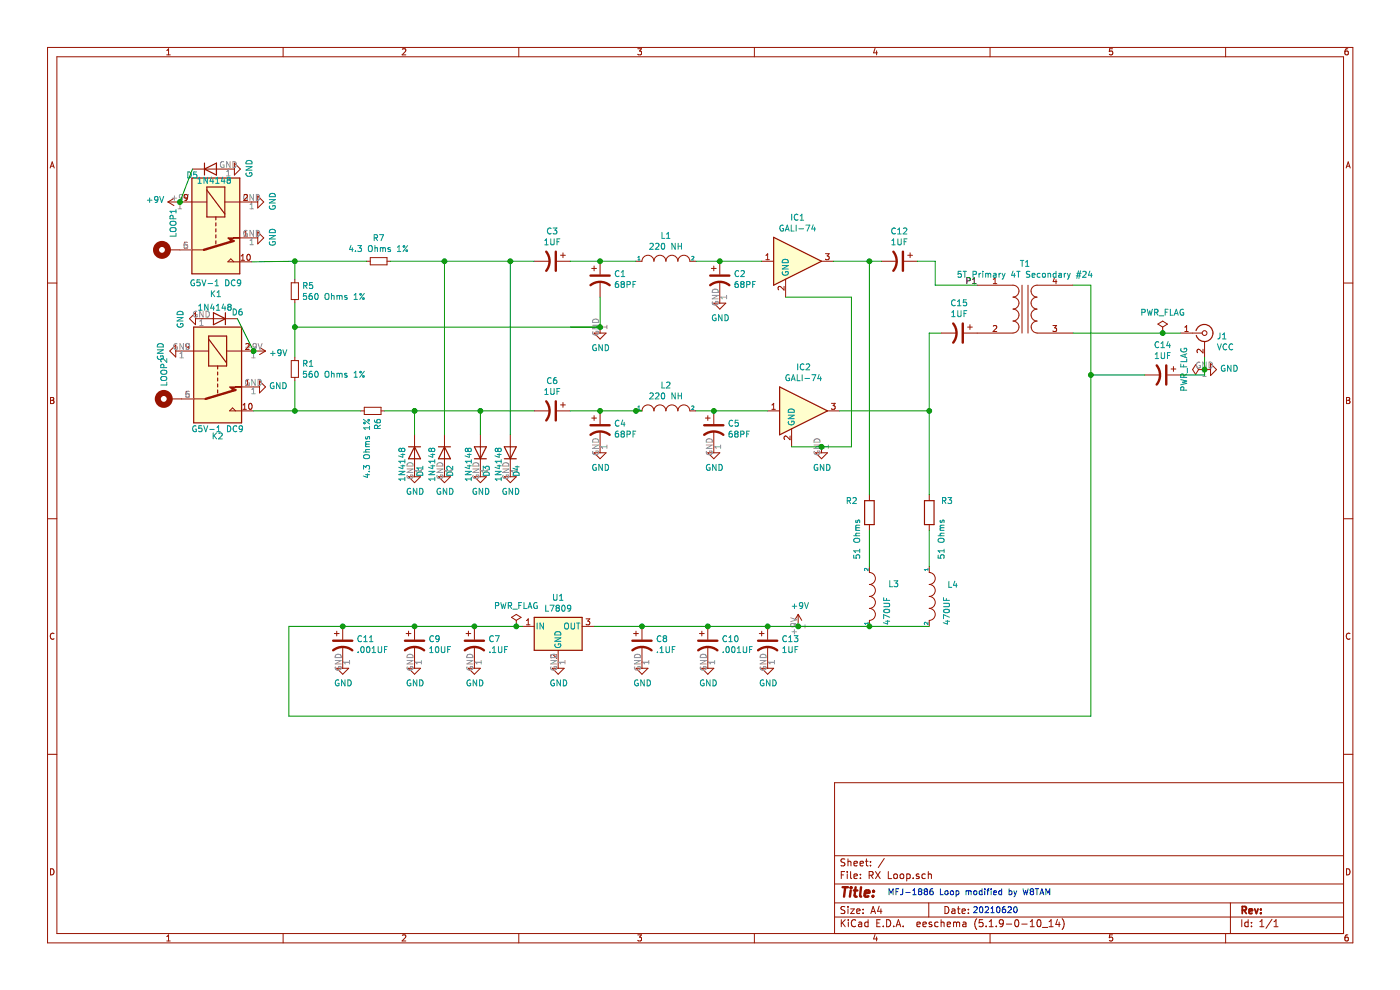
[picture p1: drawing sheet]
EESchema Schematic File Version 4
EELAYER 30 0
EELAYER END
$Descr A4 11693 8268
encoding utf-8
Sheet 1 1
Title ""
Date ""
Rev ""
Comp ""
Comment1 ""
Comment2 ""
Comment3 ""
Comment4 ""
$EndDescr
$Comp
L Device:R_Small R5
U 1 1
P 2460 2430
F 0 "R5" H 2519 2476 50  0000 L CNN
F 1 "560 Ohms 1%" H 2519 2385 50  0000 L CNN
F 2 "w8tam_footprints:RNF14FTD1K00" H 2460 2430 50  0001 C CNN
F 3 "~" H 2460 2430 50  0001 C CNN
	1    2460 2430
	1    0    0    -1  
$EndComp
$Comp
L Device:R_Small R1
U 1 1
P 2460 3080
F 0 "R1" H 2519 3126 50  0000 L CNN
F 1 "560 Ohms 1%" H 2519 3035 50  0000 L CNN
F 2 "w8tam_footprints:RNF14FTD1K00" H 2460 3080 50  0001 C CNN
F 3 "~" H 2460 3080 50  0001 C CNN
	1    2460 3080
	1    0    0    -1  
$EndComp
$Comp
L Device:R_Small R7
U 1 1
P 3160 2180
F 0 "R7" V 2964 2180 50  0000 C CNN
F 1 "4.3 Ohms 1%" V 3055 2180 50  0000 C CNN
F 2 "w8tam_footprints:RNF14FTD1K00" H 3160 2180 50  0001 C CNN
F 3 "~" H 3160 2180 50  0001 C CNN
	1    3160 2180
	0    1    1    0   
$EndComp
$Comp
L Device:R_Small R6
U 1 1
P 3110 3430
F 0 "R6" H 3169 3476 50  0000 L CNN
F 1 "4.3 Ohms 1%" H 3169 3385 50  0000 L CNN
F 2 "w8tam_footprints:RNF14FTD1K00" H 3110 3430 50  0001 C CNN
F 3 "~" H 3110 3430 50  0001 C CNN
	1    3110 3430
	0    1    1    0   
$EndComp
$Comp
L Device:D D1
U 1 1
P 3460 3780
F 0 "D1" H 3560 3830 50  0000 L CNN
F 1 "1N4148" H 3410 3680 50  0000 L CNN
F 2 "w8tam_footprints:D_DO-35_SOD27_P7.62mm_Horizontal" H 3460 3780 50  0001 C CNN
F 3 "~" H 3460 3780 50  0001 C CNN
	1    3460 3780
	0    1    1    0   
$EndComp
$Comp
L Device:D D3
U 1 1
P 4010 3780
F 0 "D3" H 3910 3730 50  0000 R CNN
F 1 "1N4148" H 4060 3880 50  0000 R CNN
F 2 "w8tam_footprints:D_DO-35_SOD27_P7.62mm_Horizontal" H 4010 3780 50  0001 C CNN
F 3 "~" H 4010 3780 50  0001 C CNN
	1    4010 3780
	0    -1   -1   0   
$EndComp
Wire Wire Line
	3210 3430 3460 3430
Wire Wire Line
	3460 3630 3460 3430
Connection ~ 3460 3430
Wire Wire Line
	3710 3630 3710 2180
Wire Wire Line
	4010 3630 4010 3430
Wire Wire Line
	4260 3630 4260 2180
$Comp
L Device:D D2
U 1 1
P 3710 3780
F 0 "D2" H 3810 3830 50  0000 L CNN
F 1 "1N4148" H 3660 3680 50  0000 L CNN
F 2 "w8tam_footprints:D_DO-35_SOD27_P7.62mm_Horizontal" H 3710 3780 50  0001 C CNN
F 3 "~" H 3710 3780 50  0001 C CNN
	1    3710 3780
	0    1    1    0   
$EndComp
Wire Wire Line
	3260 2180 3710 2180
$Comp
L power:GND #PWR0101
U 1 1
P 3460 3930
F 0 "#PWR0101" H 3460 3680 50  0001 C CNN
F 1 "GND" H 3465 3757 50  0000 C CNN
F 2 "" H 3460 3930 50  0001 C CNN
F 3 "" H 3460 3930 50  0001 C CNN
	1    3460 3930
	1    0    0    -1  
$EndComp
$Comp
L power:GND #PWR0102
U 1 1
P 3710 3930
F 0 "#PWR0102" H 3710 3680 50  0001 C CNN
F 1 "GND" H 3715 3757 50  0000 C CNN
F 2 "" H 3710 3930 50  0001 C CNN
F 3 "" H 3710 3930 50  0001 C CNN
	1    3710 3930
	1    0    0    -1  
$EndComp
$Comp
L power:GND #PWR0103
U 1 1
P 4010 3930
F 0 "#PWR0103" H 4010 3680 50  0001 C CNN
F 1 "GND" H 4015 3757 50  0000 C CNN
F 2 "" H 4010 3930 50  0001 C CNN
F 3 "" H 4010 3930 50  0001 C CNN
	1    4010 3930
	1    0    0    -1  
$EndComp
$Comp
L power:GND #PWR0104
U 1 1
P 4260 3930
F 0 "#PWR0104" H 4260 3680 50  0001 C CNN
F 1 "GND" H 4265 3757 50  0000 C CNN
F 2 "" H 4260 3930 50  0001 C CNN
F 3 "" H 4260 3930 50  0001 C CNN
	1    4260 3930
	1    0    0    -1  
$EndComp
$Comp
L Device:D D4
U 1 1
P 4260 3780
F 0 "D4" H 4160 3730 50  0000 R CNN
F 1 "1N4148" H 4310 3880 50  0000 R CNN
F 2 "w8tam_footprints:D_DO-35_SOD27_P7.62mm_Horizontal" H 4260 3780 50  0001 C CNN
F 3 "~" H 4260 3780 50  0001 C CNN
	1    4260 3780
	0    -1   -1   0   
$EndComp
$Comp
L Device:CP1 C3
U 1 1
P 4610 2180
F 0 "C3" V 4358 2180 50  0000 C CNN
F 1 "1UF" V 4449 2180 50  0000 C CNN
F 2 "w8tam_footprints:C_Disc_D4.7mm_W2.5mm_P5.00mm" H 4648 2030 50  0001 C CNN
F 3 "~" H 4610 2180 50  0001 C CNN
	1    4610 2180
	0    1    1    0   
$EndComp
Wire Wire Line
	4760 2180 5010 2180
Connection ~ 4010 3430
$Comp
L Device:CP1 C1
U 1 1
P 5010 2330
F 0 "C1" H 5125 2376 50  0000 L CNN
F 1 "68PF" H 5125 2285 50  0000 L CNN
F 2 "w8tam_footprints:C_Disc_D4.7mm_W2.5mm_P5.00mm" H 5010 2330 50  0001 C CNN
F 3 "~" H 5010 2330 50  0001 C CNN
	1    5010 2330
	1    0    0    -1  
$EndComp
Connection ~ 5010 2180
Wire Wire Line
	5010 2480 5010 2730
Connection ~ 5010 2730
$Comp
L power:GND #PWR0105
U 1 1
P 5010 2730
F 0 "#PWR0105" H 5010 2480 50  0001 C CNN
F 1 "GND" H 5015 2557 50  0000 C CNN
F 2 "" H 5010 2730 50  0001 C CNN
F 3 "" H 5010 2730 50  0001 C CNN
	1    5010 2730
	1    0    0    -1  
$EndComp
$Comp
L Device:CP1 C4
U 1 1
P 5010 3580
F 0 "C4" H 5125 3626 50  0000 L CNN
F 1 "68PF" H 5125 3535 50  0000 L CNN
F 2 "w8tam_footprints:C_Disc_D4.7mm_W2.5mm_P5.00mm" H 5010 3580 50  0001 C CNN
F 3 "~" H 5010 3580 50  0001 C CNN
	1    5010 3580
	1    0    0    -1  
$EndComp
Wire Wire Line
	4760 3430 5010 3430
$Comp
L power:GND #PWR0106
U 1 1
P 5010 3730
F 0 "#PWR0106" H 5010 3480 50  0001 C CNN
F 1 "GND" H 5015 3557 50  0000 C CNN
F 2 "" H 5010 3730 50  0001 C CNN
F 3 "" H 5010 3730 50  0001 C CNN
	1    5010 3730
	1    0    0    -1  
$EndComp
Wire Wire Line
	4260 2180 4460 2180
Wire Wire Line
	4010 3430 4460 3430
$Comp
L pspice:INDUCTOR L1
U 1 1
P 5560 2180
F 0 "L1" H 5560 2395 50  0000 C CNN
F 1 "220 NH" H 5560 2304 50  0000 C CNN
F 2 "Inductor_THT:L_Axial_L7.0mm_D3.3mm_P12.70mm_Horizontal_Fastron_MICC" H 5560 2180 50  0001 C CNN
F 3 "~" H 5560 2180 50  0001 C CNN
	1    5560 2180
	1    0    0    -1  
$EndComp
$Comp
L pspice:INDUCTOR L2
U 1 1
P 5560 3430
F 0 "L2" H 5560 3645 50  0000 C CNN
F 1 "220 NH" H 5560 3554 50  0000 C CNN
F 2 "Inductor_THT:L_Axial_L7.0mm_D3.3mm_P12.70mm_Horizontal_Fastron_MICC" H 5560 3430 50  0001 C CNN
F 3 "~" H 5560 3430 50  0001 C CNN
	1    5560 3430
	1    0    0    -1  
$EndComp
Wire Wire Line
	3460 3430 4010 3430
Wire Wire Line
	5010 2180 5310 2180
Wire Wire Line
	5010 3430 5310 3430
Connection ~ 5310 3430
Wire Wire Line
	5310 3430 5360 3430
Wire Wire Line
	3710 2180 4260 2180
Connection ~ 3710 2180
Connection ~ 4260 2180
Connection ~ 5010 3430
$Comp
L Device:CP1 C5
U 1 1
P 5960 3580
F 0 "C5" H 6075 3626 50  0000 L CNN
F 1 "68PF" H 6075 3535 50  0000 L CNN
F 2 "w8tam_footprints:C_Disc_D4.7mm_W2.5mm_P5.00mm" H 5960 3580 50  0001 C CNN
F 3 "~" H 5960 3580 50  0001 C CNN
	1    5960 3580
	1    0    0    -1  
$EndComp
$Comp
L power:GND #PWR0107
U 1 1
P 5960 3730
F 0 "#PWR0107" H 5960 3480 50  0001 C CNN
F 1 "GND" H 5965 3557 50  0000 C CNN
F 2 "" H 5960 3730 50  0001 C CNN
F 3 "" H 5960 3730 50  0001 C CNN
	1    5960 3730
	1    0    0    -1  
$EndComp
$Comp
L Device:CP1 C2
U 1 1
P 6010 2330
F 0 "C2" H 6125 2376 50  0000 L CNN
F 1 "68PF" H 6125 2285 50  0000 L CNN
F 2 "w8tam_footprints:C_Disc_D4.7mm_W2.5mm_P5.00mm" H 6010 2330 50  0001 C CNN
F 3 "~" H 6010 2330 50  0001 C CNN
	1    6010 2330
	1    0    0    -1  
$EndComp
$Comp
L power:GND #PWR0108
U 1 1
P 6010 2480
F 0 "#PWR0108" H 6010 2230 50  0001 C CNN
F 1 "GND" H 6015 2307 50  0000 C CNN
F 2 "" H 6010 2480 50  0001 C CNN
F 3 "" H 6010 2480 50  0001 C CNN
	1    6010 2480
	1    0    0    -1  
$EndComp
Wire Wire Line
	5810 3430 5960 3430
Wire Wire Line
	5810 2180 6010 2180
$Comp
L RF_Amplifier:GALI-74 IC1
U 1 1
P 6660 2180
F 0 "IC1" H 6660 2547 50  0000 C CNN
F 1 "GALI-74" H 6660 2456 50  0000 C CNN
F 2 "Package_TO_SOT_SMD:SOT-89-3" H 6710 2580 50  0001 C CNN
F 3 "https://www.minicircuits.com/pdfs/GALI-74+.pdf" H 6660 2180 50  0001 C CNN
	1    6660 2180
	1    0    0    -1  
$EndComp
$Comp
L RF_Amplifier:GALI-74 IC2
U 1 1
P 6710 3430
F 0 "IC2" H 6710 3797 50  0000 C CNN
F 1 "GALI-74" H 6710 3706 50  0000 C CNN
F 2 "Package_TO_SOT_SMD:SOT-89-3" H 6760 3830 50  0001 C CNN
F 3 "https://www.minicircuits.com/pdfs/GALI-74+.pdf" H 6710 3430 50  0001 C CNN
	1    6710 3430
	1    0    0    -1  
$EndComp
Wire Wire Line
	6010 2180 6360 2180
Connection ~ 6010 2180
Wire Wire Line
	5960 3430 6410 3430
Connection ~ 5960 3430
$Comp
L Device:CP1 C12
U 1 1
P 7510 2180
F 0 "C12" V 7258 2180 50  0000 C CNN
F 1 "1UF" V 7349 2180 50  0000 C CNN
F 2 "w8tam_footprints:C_Disc_D4.7mm_W2.5mm_P5.00mm" H 7548 2030 50  0001 C CNN
F 3 "~" H 7510 2180 50  0001 C CNN
	1    7510 2180
	0    1    1    0   
$EndComp
Wire Wire Line
	6960 2180 7260 2180
Wire Wire Line
	7810 2180 7660 2180
Wire Wire Line
	7810 2180 7810 2380
Wire Wire Line
	7810 2380 8160 2380
$Comp
L Device:Transformer_1P_1S T1
U 1 1
P 8560 2580
F 0 "T1" H 8560 2961 50  0000 C CNN
F 1 "5T Primary 4T Secondary #24" H 8560 2870 50  0000 C CNN
F 2 "w8tam_footprints:Binocular" H 8560 2580 50  0001 C CNN
F 3 "~" H 8560 2580 50  0001 C CNN
	1    8560 2580
	1    0    0    -1  
$EndComp
Text Label 8060 2380 0    50   ~ 0
P1
$Comp
L power:GND #PWR0109
U 1 1
P 6860 3730
F 0 "#PWR0109" H 6860 3480 50  0001 C CNN
F 1 "GND" H 6865 3557 50  0000 C CNN
F 2 "" H 6860 3730 50  0001 C CNN
F 3 "" H 6860 3730 50  0001 C CNN
	1    6860 3730
	1    0    0    -1  
$EndComp
Wire Wire Line
	7110 2480 6560 2480
Wire Wire Line
	7110 3730 7110 2480
Wire Wire Line
	7260 2180 7260 4130
Connection ~ 7260 2180
Wire Wire Line
	7260 2180 7360 2180
Wire Wire Line
	7760 2780 7760 3430
$Comp
L Device:R R2
U 1 1
P 7260 4280
F 0 "R2" H 7460 4380 50  0000 R CNN
F 1 "51 Ohms" V 7360 4230 50  0000 R CNN
F 2 "w8tam_footprints:Resistor" V 7190 4280 50  0001 C CNN
F 3 "~" H 7260 4280 50  0001 C CNN
	1    7260 4280
	-1   0    0    -1  
$EndComp
$Comp
L Device:R R3
U 1 1
P 7760 4280
F 0 "R3" H 7960 4380 50  0000 R CNN
F 1 "51 Ohms" V 7860 4230 50  0000 R CNN
F 2 "w8tam_footprints:Resistor" V 7690 4280 50  0001 C CNN
F 3 "~" H 7760 4280 50  0001 C CNN
	1    7760 4280
	1    0    0    -1  
$EndComp
$Comp
L pspice:INDUCTOR L3
U 1 1
P 7260 4980
F 0 "L3" V 7360 5230 50  0000 R CNN
F 1 "470UF" H 7260 5130 50  0000 R CNN
F 2 "w8tam_footprints:Choke-Vertical" H 7260 4980 50  0001 C CNN
F 3 "~" H 7260 4980 50  0001 C CNN
	1    7260 4980
	0    1    -1   0   
$EndComp
$Comp
L pspice:INDUCTOR L4
U 1 1
P 7760 4980
F 0 "L4" V 7660 5130 50  0000 L CNN
F 1 "470UF" H 7760 5130 50  0000 L CNN
F 2 "w8tam_footprints:Choke-Vertical" H 7760 4980 50  0001 C CNN
F 3 "~" H 7760 4980 50  0001 C CNN
	1    7760 4980
	0    1    1    0   
$EndComp
Wire Wire Line
	7260 4430 7260 4730
Wire Wire Line
	7760 4430 7760 4730
Wire Wire Line
	7260 5230 7760 5230
$Comp
L Device:CP1 C13
U 1 1
P 6410 5380
F 0 "C13" H 6525 5426 50  0000 L CNN
F 1 "1UF" H 6525 5335 50  0000 L CNN
F 2 "w8tam_footprints:C_Disc_D4.7mm_W2.5mm_P5.00mm" H 6410 5380 50  0001 C CNN
F 3 "~" H 6410 5380 50  0001 C CNN
	1    6410 5380
	1    0    0    -1  
$EndComp
$Comp
L power:GND #PWR0110
U 1 1
P 6410 5530
F 0 "#PWR0110" H 6410 5280 50  0001 C CNN
F 1 "GND" H 6415 5357 50  0000 C CNN
F 2 "" H 6410 5530 50  0001 C CNN
F 3 "" H 6410 5530 50  0001 C CNN
	1    6410 5530
	1    0    0    -1  
$EndComp
$Comp
L Device:CP1 C10
U 1 1
P 5910 5380
F 0 "C10" H 6025 5426 50  0000 L CNN
F 1 ".001UF" H 6025 5335 50  0000 L CNN
F 2 "w8tam_footprints:C_Disc_D4.7mm_W2.5mm_P5.00mm" H 5910 5380 50  0001 C CNN
F 3 "~" H 5910 5380 50  0001 C CNN
	1    5910 5380
	1    0    0    -1  
$EndComp
$Comp
L power:GND #PWR0111
U 1 1
P 5910 5530
F 0 "#PWR0111" H 5910 5280 50  0001 C CNN
F 1 "GND" H 5915 5357 50  0000 C CNN
F 2 "" H 5910 5530 50  0001 C CNN
F 3 "" H 5910 5530 50  0001 C CNN
	1    5910 5530
	1    0    0    -1  
$EndComp
$Comp
L Device:CP1 C8
U 1 1
P 5360 5380
F 0 "C8" H 5475 5426 50  0000 L CNN
F 1 ".1UF" H 5475 5335 50  0000 L CNN
F 2 "w8tam_footprints:C_Disc_D4.7mm_W2.5mm_P5.00mm" H 5360 5380 50  0001 C CNN
F 3 "~" H 5360 5380 50  0001 C CNN
	1    5360 5380
	1    0    0    -1  
$EndComp
$Comp
L power:GND #PWR0112
U 1 1
P 5360 5530
F 0 "#PWR0112" H 5360 5280 50  0001 C CNN
F 1 "GND" H 5365 5357 50  0000 C CNN
F 2 "" H 5360 5530 50  0001 C CNN
F 3 "" H 5360 5530 50  0001 C CNN
	1    5360 5530
	1    0    0    -1  
$EndComp
$Comp
L Device:CP1 C7
U 1 1
P 3960 5380
F 0 "C7" H 4075 5426 50  0000 L CNN
F 1 ".1UF" H 4075 5335 50  0000 L CNN
F 2 "w8tam_footprints:C_Disc_D4.7mm_W2.5mm_P5.00mm" H 3960 5380 50  0001 C CNN
F 3 "~" H 3960 5380 50  0001 C CNN
	1    3960 5380
	1    0    0    -1  
$EndComp
$Comp
L power:GND #PWR0113
U 1 1
P 3960 5530
F 0 "#PWR0113" H 3960 5280 50  0001 C CNN
F 1 "GND" H 3965 5357 50  0000 C CNN
F 2 "" H 3960 5530 50  0001 C CNN
F 3 "" H 3960 5530 50  0001 C CNN
	1    3960 5530
	1    0    0    -1  
$EndComp
$Comp
L Device:CP1 C9
U 1 1
P 3460 5380
F 0 "C9" H 3575 5426 50  0000 L CNN
F 1 "10UF" H 3575 5335 50  0000 L CNN
F 2 "w8tam_footprints:C_Disc_D4.7mm_W2.5mm_P5.00mm" H 3460 5380 50  0001 C CNN
F 3 "~" H 3460 5380 50  0001 C CNN
	1    3460 5380
	1    0    0    -1  
$EndComp
$Comp
L power:GND #PWR0114
U 1 1
P 3460 5530
F 0 "#PWR0114" H 3460 5280 50  0001 C CNN
F 1 "GND" H 3465 5357 50  0000 C CNN
F 2 "" H 3460 5530 50  0001 C CNN
F 3 "" H 3460 5530 50  0001 C CNN
	1    3460 5530
	1    0    0    -1  
$EndComp
$Comp
L Device:CP1 C11
U 1 1
P 2860 5380
F 0 "C11" H 2975 5426 50  0000 L CNN
F 1 ".001UF" H 2975 5335 50  0000 L CNN
F 2 "w8tam_footprints:C_Disc_D4.7mm_W2.5mm_P5.00mm" H 2860 5380 50  0001 C CNN
F 3 "~" H 2860 5380 50  0001 C CNN
	1    2860 5380
	1    0    0    -1  
$EndComp
$Comp
L power:GND #PWR0115
U 1 1
P 2860 5530
F 0 "#PWR0115" H 2860 5280 50  0001 C CNN
F 1 "GND" H 2865 5357 50  0000 C CNN
F 2 "" H 2860 5530 50  0001 C CNN
F 3 "" H 2860 5530 50  0001 C CNN
	1    2860 5530
	1    0    0    -1  
$EndComp
Connection ~ 7260 5230
Connection ~ 5910 5230
Wire Wire Line
	5910 5230 5360 5230
Connection ~ 3460 5230
Wire Wire Line
	3460 5230 2860 5230
Wire Wire Line
	2410 5230 2410 5980
Wire Wire Line
	9110 5980 9110 3130
Wire Wire Line
	9110 2380 8960 2380
Wire Wire Line
	2410 5980 9110 5980
Connection ~ 2860 5230
$Comp
L Device:CP1 C14
U 1 1
P 9710 3130
F 0 "C14" V 9458 3130 50  0000 C CNN
F 1 "1UF" V 9549 3130 50  0000 C CNN
F 2 "w8tam_footprints:C_Disc_D4.7mm_W2.5mm_P5.00mm" H 9748 2980 50  0001 C CNN
F 3 "~" H 9710 3130 50  0001 C CNN
	1    9710 3130
	0    1    1    0   
$EndComp
Connection ~ 6410 5230
Wire Wire Line
	5910 5230 6410 5230
Wire Wire Line
	3960 5230 3460 5230
Wire Wire Line
	7010 3430 7760 3430
Connection ~ 7760 3430
Wire Wire Line
	7760 3430 7760 4130
Connection ~ 9110 3130
Wire Wire Line
	9110 3130 9110 2380
Wire Wire Line
	9110 3130 9560 3130
$Comp
L Mechanical:MountingHole_Pad LOOP2
U 1 1
P 1415 3330
F 0 "LOOP2" H 1315 3379 50  0000 R CNN
F 1 "MountingHole_Pad" V 1565 3695 50  0001 R CNN
F 2 "w8tam_footprints:MountingHole_4.3mm_M4_Pad_Via" H 1415 3330 50  0001 C CNN
F 3 "~" H 1415 3330 50  0001 C CNN
	1    1415 3330
	0    -1   1    0   
$EndComp
Wire Wire Line
	2460 2180 2460 2330
Wire Wire Line
	2460 2530 2460 2730
Wire Wire Line
	2460 3180 2460 3430
Connection ~ 2460 2730
Wire Wire Line
	2460 2730 2460 2980
$Comp
L power:GND #PWR0117
U 1 1
P 4660 5530
F 0 "#PWR0117" H 4660 5280 50  0001 C CNN
F 1 "GND" H 4665 5357 50  0000 C CNN
F 2 "" H 4660 5530 50  0001 C CNN
F 3 "" H 4660 5530 50  0001 C CNN
	1    4660 5530
	1    0    0    -1  
$EndComp
Connection ~ 3960 5230
Wire Wire Line
	4960 5230 5360 5230
Connection ~ 5360 5230
Wire Wire Line
	3960 5230 4310 5230
Wire Wire Line
	6610 3730 6860 3730
Connection ~ 6860 3730
Wire Wire Line
	6860 3730 7110 3730
$Comp
L Regulator_Linear:L7812 U1
U 1 1
P 4660 5230
F 0 "U1" H 4660 5472 50  0000 C CNN
F 1 "L7809" H 4660 5381 50  0000 C CNN
F 2 "Package_TO_SOT_THT:TO-220F-3_Vertical" H 4685 5080 50  0001 L CIN
F 3 "http://www.st.com/content/ccc/resource/technical/document/datasheet/41/4f/b3/b0/12/d4/47/88/CD00000444.pdf/files/CD00000444.pdf/jcr:content/translations/en.CD00000444.pdf" H 4660 5180 50  0001 C CNN
	1    4660 5230
	1    0    0    -1  
$EndComp
$Comp
L Connector:Conn_Coaxial J1
U 1 1
P 10060 2780
F 0 "J1" H 10160 2755 50  0000 L CNN
F 1 "VCC" H 10160 2664 50  0000 L CNN
F 2 "w8tam_footprints:Fconnector" H 10060 2780 50  0001 C CNN
F 3 " ~" H 10060 2780 50  0001 C CNN
	1    10060 2780
	1    0    0    -1  
$EndComp
Wire Wire Line
	8960 2780 9710 2780
$Comp
L power:PWR_FLAG #FLG0101
U 1 1
P 9710 2780
F 0 "#FLG0101" H 9710 2855 50  0001 C CNN
F 1 "PWR_FLAG" H 9710 2953 50  0000 C CNN
F 2 "" H 9710 2780 50  0001 C CNN
F 3 "~" H 9710 2780 50  0001 C CNN
	1    9710 2780
	1    0    0    -1  
$EndComp
Connection ~ 9710 2780
Wire Wire Line
	9710 2780 9860 2780
$Comp
L power:PWR_FLAG #FLG0103
U 1 1
P 4310 5230
F 0 "#FLG0103" H 4310 5305 50  0001 C CNN
F 1 "PWR_FLAG" H 4310 5403 50  0000 C CNN
F 2 "" H 4310 5230 50  0001 C CNN
F 3 "~" H 4310 5230 50  0001 C CNN
	1    4310 5230
	1    0    0    -1  
$EndComp
Connection ~ 4310 5230
Wire Wire Line
	4310 5230 4360 5230
$Comp
L power:GND #PWR0118
U 1 1
P 2115 3230
F 0 "#PWR0118" H 2115 2980 50  0001 C CNN
F 1 "GND" V 2120 3102 50  0000 R CNN
F 2 "" H 2115 3230 50  0001 C CNN
F 3 "" H 2115 3230 50  0001 C CNN
	1    2115 3230
	0    -1   -1   0   
$EndComp
$Comp
L power:GND #PWR0121
U 1 1
P 1515 2930
F 0 "#PWR0121" H 1515 2680 50  0001 C CNN
F 1 "GND" H 1520 2757 50  0000 C CNN
F 2 "" H 1515 2930 50  0001 C CNN
F 3 "" H 1515 2930 50  0001 C CNN
	1    1515 2930
	0    1    1    0   
$EndComp
$Comp
L Device:D D6
U 1 1
P 1830 2660
F 0 "D6" H 1730 2610 50  0000 R CNN
F 1 "1N4148" H 2015 2570 50  0000 R CNN
F 2 "w8tam_footprints:D_DO-35_SOD27_P7.62mm_Horizontal" H 1830 2660 50  0001 C CNN
F 3 "~" H 1830 2660 50  0001 C CNN
	1    1830 2660
	-1   0    0    1   
$EndComp
$Comp
L Relay:G5V-1 K2
U 1 1
P 1815 3130
F 0 "K2" V 2325 3130 50  0000 C CNN
F 1 "G5V-1 DC9" V 2265 3130 50  0000 C CNN
F 2 "Relay_THT:Relay_SPDT_Omron_G5V-1" H 2945 3100 50  0001 C CNN
F 3 "http://omronfs.omron.com/en_US/ecb/products/pdf/en-g5v_1.pdf" H 1815 3130 50  0001 C CNN
	1    1815 3130
	0    1    1    0   
$EndComp
Wire Wire Line
	9860 3130 10060 3130
$Comp
L Device:CP1 C6
U 1 1
P 4610 3430
F 0 "C6" V 4358 3430 50  0000 C CNN
F 1 "1UF" V 4449 3430 50  0000 C CNN
F 2 "w8tam_footprints:C_Disc_D4.7mm_W2.5mm_P5.00mm" H 4648 3280 50  0001 C CNN
F 3 "~" H 4610 3430 50  0001 C CNN
	1    4610 3430
	0    1    1    0   
$EndComp
Wire Wire Line
	4760 2730 5010 2730
Wire Wire Line
	2460 2730 5010 2730
Wire Wire Line
	2460 2180 3060 2180
$Comp
L power:GND #PWR0116
U 1 1
P 1680 2660
F 0 "#PWR0116" H 1680 2410 50  0001 C CNN
F 1 "GND" H 1685 2487 50  0000 C CNN
F 2 "" H 1680 2660 50  0001 C CNN
F 3 "" H 1680 2660 50  0001 C CNN
	1    1680 2660
	0    1    1    0   
$EndComp
Wire Wire Line
	2460 3430 3010 3430
Wire Wire Line
	2115 3430 2460 3430
Connection ~ 2460 3430
Wire Wire Line
	2860 5230 2410 5230
Wire Wire Line
	10060 2980 10060 3085
$Comp
L power:GND #PWR0125
U 1 1
P 10060 3085
F 0 "#PWR0125" H 10060 2835 50  0001 C CNN
F 1 "GND" V 10065 2957 50  0000 R CNN
F 2 "" H 10060 3085 50  0001 C CNN
F 3 "" H 10060 3085 50  0001 C CNN
	1    10060 3085
	0    -1   -1   0   
$EndComp
Connection ~ 10060 3085
Wire Wire Line
	10060 3085 10060 3130
$Comp
L power:PWR_FLAG #FLG0102
U 1 1
P 10060 3085
F 0 "#FLG0102" H 10060 3160 50  0001 C CNN
F 1 "PWR_FLAG" H 10060 3258 50  0000 C CNN
F 2 "" H 10060 3085 50  0001 C CNN
F 3 "~" H 10060 3085 50  0001 C CNN
	1    10060 3085
	0    -1   -1   0   
$EndComp
$Comp
L power:GND #PWR0126
U 1 1
P 1905 1410
F 0 "#PWR0126" H 1905 1160 50  0001 C CNN
F 1 "GND" H 1910 1237 50  0000 C CNN
F 2 "" H 1905 1410 50  0001 C CNN
F 3 "" H 1905 1410 50  0001 C CNN
	1    1905 1410
	0    -1   -1   0   
$EndComp
$Comp
L Device:D D5
U 1 1
P 1755 1410
F 0 "D5" H 1655 1360 50  0000 R CNN
F 1 "1N4148" H 1935 1315 50  0000 R CNN
F 2 "w8tam_footprints:D_DO-35_SOD27_P7.62mm_Horizontal" H 1755 1410 50  0001 C CNN
F 3 "~" H 1755 1410 50  0001 C CNN
	1    1755 1410
	1    0    0    -1  
$EndComp
$Comp
L power:GND #PWR0119
U 1 1
P 2100 1985
F 0 "#PWR0119" H 2100 1735 50  0001 C CNN
F 1 "GND" H 2105 1812 50  0000 C CNN
F 2 "" H 2100 1985 50  0001 C CNN
F 3 "" H 2100 1985 50  0001 C CNN
	1    2100 1985
	0    -1   -1   0   
$EndComp
$Comp
L Relay:G5V-1 K1
U 1 1
P 1800 1885
F 0 "K1" V 2367 1885 50  0000 C CNN
F 1 "G5V-1 DC9" V 2276 1885 50  0000 C CNN
F 2 "Relay_THT:Relay_SPDT_Omron_G5V-1" H 2930 1855 50  0001 C CNN
F 3 "http://omronfs.omron.com/en_US/ecb/products/pdf/en-g5v_1.pdf" H 1800 1885 50  0001 C CNN
	1    1800 1885
	0    1    1    0   
$EndComp
$Comp
L Mechanical:MountingHole_Pad LOOP1
U 1 1
P 1400 2085
F 0 "LOOP1" H 1499 2042 50  0000 L CNN
F 1 "MountingHole_Pad" H 1499 2133 50  0001 L CNN
F 2 "w8tam_footprints:MountingHole_4.3mm_M4_Pad_Via" H 1400 2085 50  0001 C CNN
F 3 "~" H 1400 2085 50  0001 C CNN
	1    1400 2085
	0    -1   -1   0   
$EndComp
Wire Wire Line
	2100 2185 2460 2180
Connection ~ 2460 2180
Wire Wire Line
	2115 2930 1980 2660
$Comp
L power:GND #PWR0120
U 1 1
P 2100 1685
F 0 "#PWR0120" H 2100 1435 50  0001 C CNN
F 1 "GND" H 2105 1512 50  0000 C CNN
F 2 "" H 2100 1685 50  0001 C CNN
F 3 "" H 2100 1685 50  0001 C CNN
	1    2100 1685
	0    -1   -1   0   
$EndComp
Wire Wire Line
	1500 1685 1605 1410
Text Notes 7410 7485 0    50   ~ 0
MFJ-1886 Loop modified by W8TAM
$Comp
L Device:CP1 C15
U 1 1
P 8010 2780
F 0 "C15" V 7758 2780 50  0000 C CNN
F 1 "1UF" V 7849 2780 50  0000 C CNN
F 2 "w8tam_footprints:C_Disc_D4.7mm_W2.5mm_P5.00mm" H 8048 2630 50  0001 C CNN
F 3 "~" H 8010 2780 50  0001 C CNN
	1    8010 2780
	0    1    1    0   
$EndComp
Wire Wire Line
	7860 2780 7760 2780
$Comp
L power:+9V #PWR?
U 1 1
P 2115 2930
F 0 "#PWR?" H 2115 2780 50  0001 C CNN
F 1 "+9V" V 2130 3058 50  0000 L CNN
F 2 "" H 2115 2930 50  0001 C CNN
F 3 "" H 2115 2930 50  0001 C CNN
	1    2115 2930
	0    1    1    0   
$EndComp
Connection ~ 2115 2930
$Comp
L power:+9V #PWR?
U 1 1
P 1500 1685
F 0 "#PWR?" H 1500 1535 50  0001 C CNN
F 1 "+9V" V 1515 1813 50  0000 L CNN
F 2 "" H 1500 1685 50  0001 C CNN
F 3 "" H 1500 1685 50  0001 C CNN
	1    1500 1685
	0    -1   -1   0   
$EndComp
Connection ~ 1500 1685
$Comp
L power:+9V #PWR?
U 1 1
P 6665 5230
F 0 "#PWR?" H 6665 5080 50  0001 C CNN
F 1 "+9V" H 6680 5403 50  0000 C CNN
F 2 "" H 6665 5230 50  0001 C CNN
F 3 "" H 6665 5230 50  0001 C CNN
	1    6665 5230
	1    0    0    -1  
$EndComp
Wire Wire Line
	6410 5230 6665 5230
Connection ~ 6665 5230
Wire Wire Line
	6665 5230 7260 5230
Text Notes 8120 7635 0    50   ~ 0
20210620
$EndSCHEMATC
